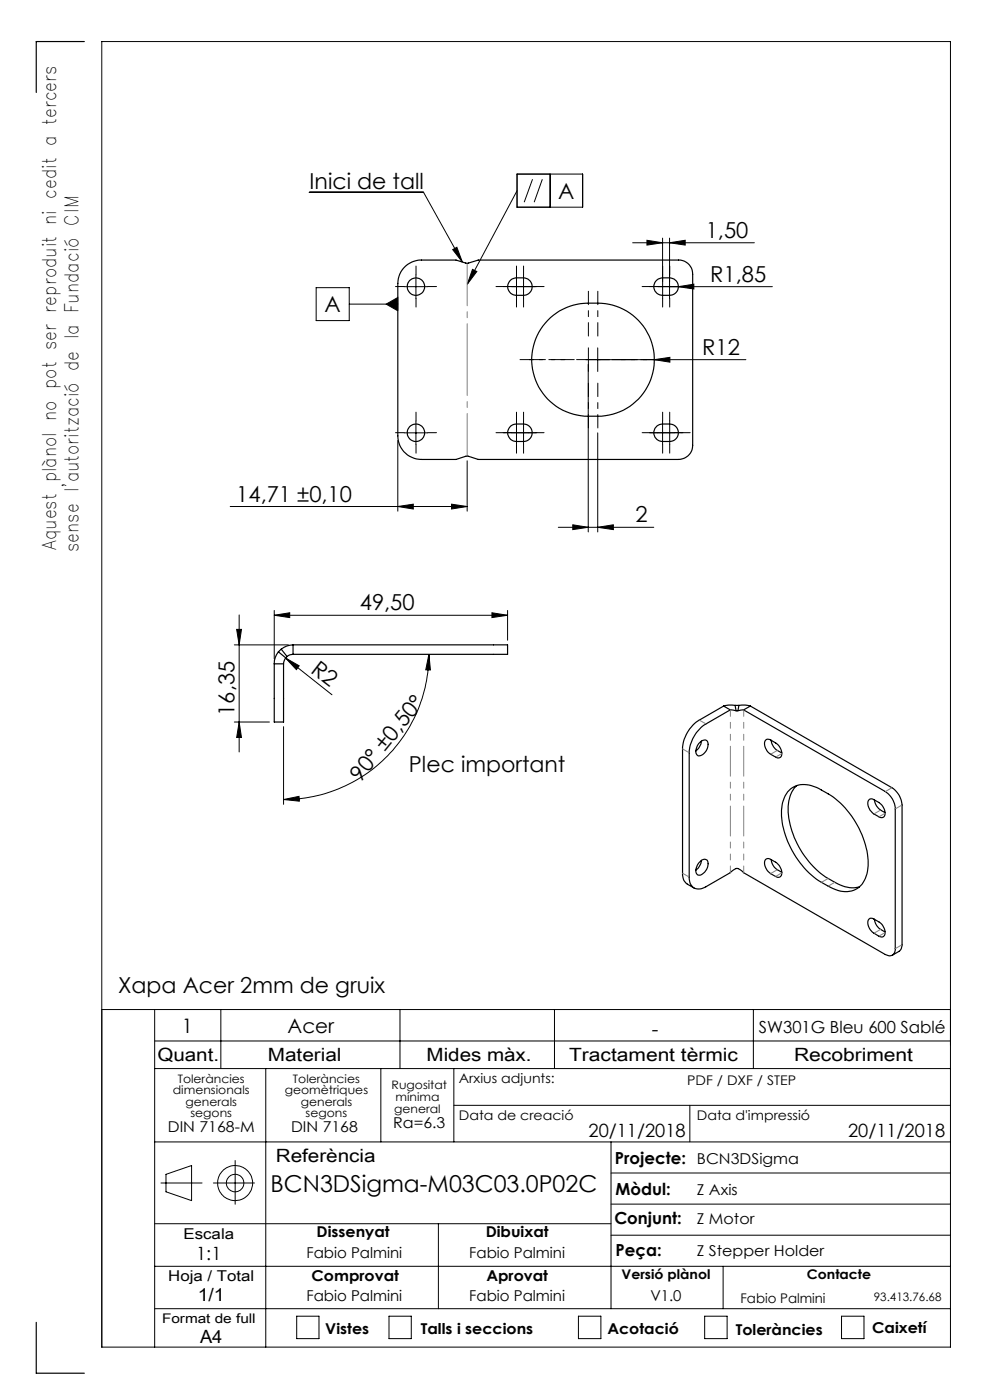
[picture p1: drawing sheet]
<svg xmlns="http://www.w3.org/2000/svg" width="210mm" height="297mm" viewBox="0 0 210 297" stroke-linecap="round" stroke-linejoin="round" font-family="sans-serif">
<g fill="none" stroke="#000" stroke-width=".21">
<path d="M109.7 36.9h13.9v7.1h-13.9zM113 38l-1.8 4.9M115 38l-1.7 4.9M116.7 36.9v7.1M65.6 40.8h24.3l8.2 14.8M88.2 58.3v5M96 52.9l.9-.4 1.2 3.1zM100.2 57.1l.9 .5-2 2.7zM109.7 40.5l-10.6 19.8M111.1 58.3v5M134.2 51.5h25.8M137.2 51l3.3 .5-3.3 .5z"/>
<path d="M140.5 50.5v9.3M142 51.5l3.3-.5v1zM142 50.5v12.8M67.1 61h7v7h-7zM74.1 64.5h10.3M81.9 64.5l2.5-1.4v2.8zM85.7 60.8h5M108.5 60.8h5.1M124.3 76.3h33.9M124.8 77.3v35.6M126.8 73.8v5M138.8 76.3l3.3-.5v1z"/>
<path d="M139.6 60.8h24.2M143.9 60.8l3.3-.5v1zM84.4 93.4v15M85.7 91.8h5M88.2 89.3v5M99.1 97.8v10.6M108.5 91.8h5.1M111.1 89.3v5M126.8 91.8v21.1M138 91.8h5.1M140.5 89.3v5M48.8 107.5h50.3"/>
<path d="M84.4 107.5l3.3-.5v1zM95.8 107l3.3 .5-3.3 .5zM118.4 111.9h20.3M121.5 111.3l3.3 .6-3.3 .5zM126.8 111.9l3.3-.6v1.1zM49.7 136.8h11.5M50.2 133.5h1l-.5 3.3zM50.7 130.5v29M58.2 130.5l3.3-.5v1zM58.2 129.5v10.3M58.2 130.5h49.5M60.6 139.6l2.9 1.6-.6 .9z"/>
<path d="M60.6 139.6l9.8 7.8M91 138.8l.3 3.3h-1zM91 138.8a30.8 30.8 0 0 1-30.9 30.8M104.4 130l3.3 .5-3.3 .5zM107.7 129.5v6.3M49.7 153.2h7.4M50.7 153.2l.5 3.3h-1zM60.1 154.2v16.4M60.1 169.6l3.3-.7 .1 1.1zM21.6 214.2h180M32.8 214.2v71.6M46.8 214.2v12.5"/>
<path d="M84.8 214.2v12.5M117.6 214.2v12.5M159.8 214.2v12.5M32.8 220.8h168.8M32.8 226.7h168.8M56.4 226.7v59.1M80.8 226.7v15.5M96.3 226.7v15.5M96.3 234.5h105.3M146.3 234.5v7.7M32.8 259.6h96.8M32.8 242.2h168.8"/>
<path d="M34.1 251h8.8M35.2 249.1l5.4-1.8v7.4l-5.4-1.9zM45.3 251h8.7M49.9 246.2v9.3M93 259.6v18M129.6 242.2v35.4M129.6 255.4h72M129.6 248.8h72M32.8 277.6h168.8M32.8 268.6h168.8M62.9 279.2h4.8v4.8h-4.8zM82.5 279.2h4.7v4.8h-4.7z"/>
<path d="M122.7 279.2h4.8v4.8h-4.8zM129.6 262h72M149.5 279.2h4.7v4.8h-4.7zM153.4 268.6v9M178.5 279.2h4.8v4.8h-4.8zM21.6 285.8h180v-277h-180v277"/>
<circle cx="49.9" cy="251" r="3.7"/>
<circle cx="49.9" cy="251" r="1.86"/>
</g>
<g fill="none" stroke="#000" stroke-width=".21" stroke-dasharray="15.2 1.3 1.3 1.3">
<path d="M88.2 58.3v-1.9M109.6 58.3v-1.9M111.1 58.3v-1.9M140.6 58.3v-1.9M142.1 58.3v-1.9M85.7 60.8h-1.8M88.2 63.3v1.8M90.7 60.8h1.9M107.1 60.8h-1.9M108.6 60.8h-1.9M109.6 60.8v2.5M109.6 60.8h2.5"/>
<path d="M109.6 60.8v-2.5M109.6 60.8h-2.5M109.6 63.3v1.8M111.1 63.3v1.8M112.1 60.8h1.8M113.6 60.8h1.8M124.8 76.3v-2.5M124.8 76.3h-2.5M124.8 76.3v2.5M124.8 76.3h2.5M138.1 60.8h-1.9M139.6 60.8h-1.9"/>
<path d="M140.6 60.8v2.5M140.6 60.8h2.5M140.6 60.8v-2.5M140.6 60.8h-2.5M140.6 63.3v1.8M142.1 63.3v1.8M143.1 60.8h1.8M144.6 60.8h1.8M85.7 91.8h-1.8M88.2 89.3v-1.9M88.2 94.3v1.8M90.7 91.8h1.9"/>
<path d="M107.1 91.8h-1.9M108.6 91.8h-1.9M109.6 91.8v2.5M109.6 91.8h2.5M109.6 91.8v-2.5M109.6 91.8h-2.5M109.6 94.3v1.8M109.6 89.3v-1.9M111.1 94.3v1.8M111.1 89.3v-1.9M112.1 91.8h1.8M113.6 91.8h1.8"/>
<path d="M138.1 91.8h-1.9M139.6 91.8h-1.9M140.6 89.3v-1.9M140.6 94.3v1.8M142.1 91.8v-2.5M142.1 91.8h-2.5M142.1 91.8v2.5M142.1 91.8h2.5M142.1 89.3v-1.9M142.1 94.3v1.8M143.1 91.8h1.8M144.6 91.8h1.8"/>
</g>
<path d="M119.8 76.3h-9.5M121.8 76.3h-9.5M124.8 71.3v-9.5M126.8 71.3v-9.5M129.8 76.3h9.5M131.8 76.3h9.5M124.8 81.3v9.5M126.8 81.3v9.5" fill="none" stroke="#000" stroke-width=".21" stroke-dasharray="15.2 1.3 1.3 1.3" stroke-dashoffset="12.4"/>
<g fill="none" stroke="#000" stroke-width=".25">
<path d="M17.9 8.8h-10.2v10.8M86 56.4l1.3-.8 1.6-.4h7.8l2.1 .6h.5l2.2-.6h42.4a2.93 2.93 0 0 1 3 3v36.3a2.99 2.99 0 0 1-3 3h-42.4l-2.3-.7-2.5 .7h-7.3a5 5 0 0 1-5-5v-32.4a4.9 4.9 0 0 1 1.6-3.7zM108.1 59.6l.5-.4a3.9 3.9 0 0 1 2.5-.3 1.85 1.85 0 0 1 1.8 1.9 1.85 1.85 0 0 1-1.8 1.8 3.9 3.9 0 0 1-2.5-.2 1.81 1.81 0 0 1-.5-2.8zM139.1 59.6l.5-.4a3.8 3.8 0 0 1 2.4-.3 1.85 1.85 0 0 1 1.9 1.9 1.85 1.85 0 0 1-1.9 1.8 3.8 3.8 0 0 1-2.4-.2 1.81 1.81 0 0 1-.5-2.8zM116.7 67.4a12.9 12.9 0 0 1 10.1-3.1 12 12 0 0 1 12 12 12 12 0 0 1-12 12 12.6 12.6 0 0 1-11.7-4.9 12 12 0 0 1 1.6-16zM108.3 90.4l.3-.2a3.9 3.9 0 0 1 2.5-.2 1.85 1.85 0 0 1 1.8 1.8 1.85 1.85 0 0 1-1.8 1.9 3.9 3.9 0 0 1-2.5-.3 1.85 1.85 0 0 1-.3-3zM139.3 90.4l.3-.2a3.8 3.8 0 0 1 2.4-.2 1.85 1.85 0 0 1 1.9 1.8 1.85 1.85 0 0 1-1.9 1.9 3.8 3.8 0 0 1-2.4-.3 1.85 1.85 0 0 1-.3-3zM59.1 138.3a3.9 3.9 0 0 0-.9 2.5M59.1 138.3l1.5 1.3M59.7 137.7l-.6 .6M59.7 137.7l1.2 1.6M60.6 139.6l-.5 1.2"/>
<path d="M60.9 139.3l-.3 .3M62.2 136.8a4 4 0 0 0-2.5 .9M62.2 138.8l-.7 .1-.6 .4M62.2 136.8h45.5v2h-45.5M62.2 136.8v2M58.2 140.8v12.4h1.9v-12.4M58.2 140.8h1.9M148.2 157.7a1.17 1.17 0 0 1 1.9-.4 2.34 2.34 0 0 1-2 3 1.53 1.53 0 0 1-.2-2.1zM148.8 157.2a3.2 3.2 0 0 1-1.2 2.1M153.5 149.8l-5.2 3a7.6 7.6 0 0 0-3.5 6.1v26.4a2.41 2.41 0 0 0 1 2.3l1.4 .8M153.5 149.8l1.4 .8M154.9 150.6l-5.2 3a7.8 7.8 0 0 0-3.5 6.1v26.4a2.15 2.15 0 0 0 1 2.3 2.15 2.15 0 0 0 2.5-.3l5.5-3.2a1.35 1.35 0 0 1 2.3 0l.2 .2 30.1 17.4a1.29 1.29 0 0 0 1.5 .1 1.29 1.29 0 0 0 .6-1.3v-29.7a4.6 4.6 0 0 0-2.1-3.7l-30.1-17.3"/>
<path d="M154.9 150.6l1.2 .2M155.9 149.6h-1.3l-1.1 .2M155.9 149.6h.8M155.9 149.6l.2 1.2M156.1 150.8h.4M156.7 149.6h1.3l1.2 .2M156.7 149.6l-.2 1.2M157.7 150.6l-1.2 .2M159.2 149.8l30 17.3a4.7 4.7 0 0 1 2.1 3.7v29.6l-.1 .9-.3 .4-1.6 .9M159.2 149.8l-1.5 .8M162.5 156.9h.8l1.2 .7a2.46 2.46 0 0 1 1.1 3l-.6 .2-1.5-.8a2.46 2.46 0 0 1-1.1-2.9zM163.6 157.1a3.1 3.1 0 0 0 1.3 2.1l.9 .5"/>
<path d="M167.7 167.4a5.4 5.4 0 0 1 6-.1 18.7 18.7 0 0 1 10.4 16.4 5.2 5.2 0 0 1-3.9 5.4 6.5 6.5 0 0 1-4.5-1.1 18.6 18.6 0 0 1-9.9-16.1 6.3 6.3 0 0 1 1.9-4.5zM169 166.6a7.9 7.9 0 0 0-1.5 7.7 18.2 18.2 0 0 0 12.2 13.9l1.5 .1 1.1-.2M184.3 169.7l.7-.2 1.4 .7a2.52 2.52 0 0 1 1.1 3l-.6 .3-1.5-.8a2.5 2.5 0 0 1-1.1-3zM185.5 169.7a3.1 3.1 0 0 0 1.3 2.2l.9 .5M148.6 182.7a.88 .88 0 0 1 1.2-.3 .88 .88 0 0 1 .4 1.1 2.23 2.23 0 0 1-2.1 2.1 1.49 1.49 0 0 1-.2-2.1zM148.8 182.5a3.2 3.2 0 0 1-1.2 2.1M162.4 182.3l.7-.2 1.4 .8a2.5 2.5 0 0 1 1.1 3l-.6 .2-1.5-.8a2.52 2.52 0 0 1-1.1-3zM163.6 182.4a2.93 2.93 0 0 0 1.3 2.1l.9 .6M184.3 195l.3-.2h.4l1.4 .8a2.46 2.46 0 0 1 1.1 2.9l-.4 .3-.4-.1-1.3-.7a2.46 2.46 0 0 1-1.1-3zM185.5 195a2.91 2.91 0 0 0 1.3 2.2l.9 .5M7.7 280.5v10.8h10.2"/>
<circle cx="88.2" cy="60.8" r="1.85"/>
<circle cx="88.2" cy="91.8" r="1.85"/>
</g>
<path d="M99.1 55.8v40.9" fill="none" stroke="#808080" stroke-width=".21" stroke-dasharray="15.2 1.3 1.3 1.3" stroke-dashoffset="6.2"/>
<g fill="#000">
<path d="M96 52.9l.9-.4 1.2 3.1zM138.8 76.3l3.3-.5v1zM143.9 60.8l3.3-.5v1zM60.6 139.6l2.9 1.6-.6 .9z"/>
<path d="M100.2 57.1l.9 .5-2 2.7zM81.9 64.5l2.5 1.4v-2.8z"/>
<path d="M84.4 107.5l3.3-.5v1zM95.8 107l3.3 .5-3.3 .5zM137.2 51l3.3 .5-3.3 .5zM142 51.5l3.3-.5v1zM121.5 111.3l3.3 .6-3.3 .5zM126.8 111.9l3.3-.6v1.1z"/>
<path d="M50.2 133.5h1l-.5 3.3zM50.7 153.2l.5 3.3h-1z"/>
<path d="M58.2 130.5l3.3-.5v1zM104.4 130l3.3 .5-3.3 .5z"/>
<path d="M60.1 169.6l3.3-.7 .1 1.1zM91 138.8l.3 3.3h-1z"/>
</g>
<path d="M154.9 150.6v34.5M157.8 185.1v-34.5" fill="none" stroke="#808080" stroke-width=".21" stroke-dasharray="6.3 1.3 1.3 1.3 1.3 1.3" stroke-dashoffset="5"/>
<g fill="none" stroke="#808080" stroke-width=".21" stroke-dasharray="6.3 1.3 1.3 1.3 1.3 1.3">
<path d="M146.2 159.7l-1.4-.8M148.3 152.8l1.4 .8M164.9 159.2l-1.4 .8M165.9 159.9l-1.4 .7M186.8 171.8l-1.4 .9M187.8 172.5l-1.3 .8M187.8 167.9l1.4-.8M191.3 170.8l-1.4 .8M144.8 185.2l1.4 .9M164.9 184.5l-1.4 .8M165.9 185.2l-1.4 .7M175.7 186.4l-1.4 .8"/>
<path d="M177.1 187.2l-1.4 .8M186.8 197.1l-1.4 .9M187.8 197.8l-1.3 .8M189.9 201.2l1.4-.8"/>
</g>
<text font-size="4.9" x="57.4" y="253">BCN3DSigma-M03C03.0P02C</text>
<g font-size="4.7">
<text x="65.7" y="40.2">Inici de tall</text>
<text x="118.4" y="42.2">A</text>
<text x="149.7" y="50.5">1,50</text>
<text x="150.7" y="59.8">R1,85</text>
<text x="68.9" y="66.3">A</text>
<text x="149" y="75.3">R12</text>
<text x="50.1" y="106.4">14,71 ±0,10</text>
<text x="134.8" y="110.8">2</text>
<text x="76.3" y="129.5">49,50</text>
<text x="65.7" y="142.5" transform="rotate(38 65.7 142.5)">R2</text>
<text x="49.7" y="151.8" transform="rotate(-90 49.7 151.8)">16,35</text>
<text x="76.5" y="166" transform="rotate(-51 76.5 166)">90° ±0,50°</text>
<text x="86.7" y="163.7">Plec important</text>
<text x="25.1" y="210.7">Xapa Acer 2mm de gruix</text>
</g>
<g font-size="4.2">
<text x="38.6" y="219">1</text>
<text x="61" y="219.2">Acer</text>
<text x="138.3" y="219.7">-</text>
</g>
<g font-size="4">
<text x="11.9" y="116.6" transform="rotate(-90 11.9 116.6)">Aquest plànol no pot ser reproduit ni cedit a tercers</text>
<text x="16.6" y="117.1" transform="rotate(-90 16.6 117.1)">sense l'autorització de la Fundació CIM</text>
</g>
<g font-size="3.9">
<text x="33.4" y="225">Quant.</text>
<text x="56.8" y="225">Material</text>
<text x="90.5" y="225">Mides màx.</text>
<text x="120.7" y="225">Tractament tèrmic</text>
<text x="168.4" y="225">Recobriment</text>
<text x="124.8" y="241.3">20/11/2018</text>
<text x="179.9" y="241.3">20/11/2018</text>
<text x="58.5" y="246.5">Referència</text>
<text x="41.6" y="267.2">1:1</text>
<text x="41.9" y="276.1">1/1</text>
<text x="42.4" y="284.9">A4</text>
</g>
<g font-size="3.5">
<text x="161" y="219.2">SW301G Bleu 600 Sablé</text>
<text x="130.5" y="246.8">Projecte:</text>
<text x="130.6" y="253.4">Mòdul:</text>
<text x="130.3" y="259.8">Conjunt:</text>
<text x="130.6" y="266.4">Peça:</text>
</g>
<g font-size="3.2">
<text x="83.4" y="239.3">Ra=6.3</text>
<text x="35.6" y="240.1">DIN 7168-M</text>
<text x="61.7" y="240.1">DIN 7168</text>
<text x="147.8" y="246.8">BCN3DSigma</text>
<text x="147.8" y="253.4">Z Axis</text>
<text x="38.9" y="262.9">Escala</text>
<text x="67.2" y="262.5">Dissenyat</text>
<text x="103" y="262.5">Dibuixat</text>
<text x="147.8" y="259.8">Z Motor</text>
<text x="65" y="266.8">Fabio Palmini</text>
<text x="99.5" y="266.8">Fabio Palmini</text>
<text x="147.8" y="266.4">Z Stepper Holder</text>
<text x="35.7" y="271.7">Hoja / Total</text>
<text x="66.1" y="271.7">Comprovat</text>
<text x="103.2" y="271.7">Aprovat</text>
<text x="65" y="276.1">Fabio Palmini</text>
<text x="99.5" y="276.1">Fabio Palmini</text>
<text x="138" y="276.1">V1.0</text>
<text x="69" y="283.1">Vistes</text>
<text x="89.3" y="283.1">Talls i seccions</text>
<text x="128.8" y="283.1">Acotació</text>
<text x="156.1" y="283.2">Toleràncies</text>
<text x="185" y="282.8">Caixetí</text>
</g>
<g font-size="2.8">
<text x="97.3" y="229.6">Arxius adjunts:</text>
<text x="145.8" y="230.2">PDF / DXF / STEP</text>
<text x="97.3" y="237.7">Data de creació</text>
<text x="147.8" y="237.7">Data d'impressió</text>
<text x="131.8" y="271.4">Versió plànol</text>
<text x="171.2" y="271.4">Contacte</text>
<text x="34.4" y="280.7">Format de full</text>
<text x="157.1" y="276.3">Fabio Palmini</text>
</g>
<g font-size="2.5">
<text x="36.7" y="232.1">dimensionals</text>
<text x="37.7" y="229.6">Toleràncies</text>
<text x="60.4" y="232.1">geomètriques</text>
<text x="62.1" y="229.6">Toleràncies</text>
<text x="83.1" y="231">Rugositat</text>
<text x="83.9" y="233.5">mínima</text>
<text x="39.4" y="234.6">generals</text>
<text x="40.4" y="237.1">segons</text>
<text x="63.8" y="234.6">generals</text>
<text x="64.8" y="237.1">segons</text>
<text x="83.6" y="236.2">general</text>
<text x="185.4" y="276.1">93.413.76.68</text>
</g>
</svg>
